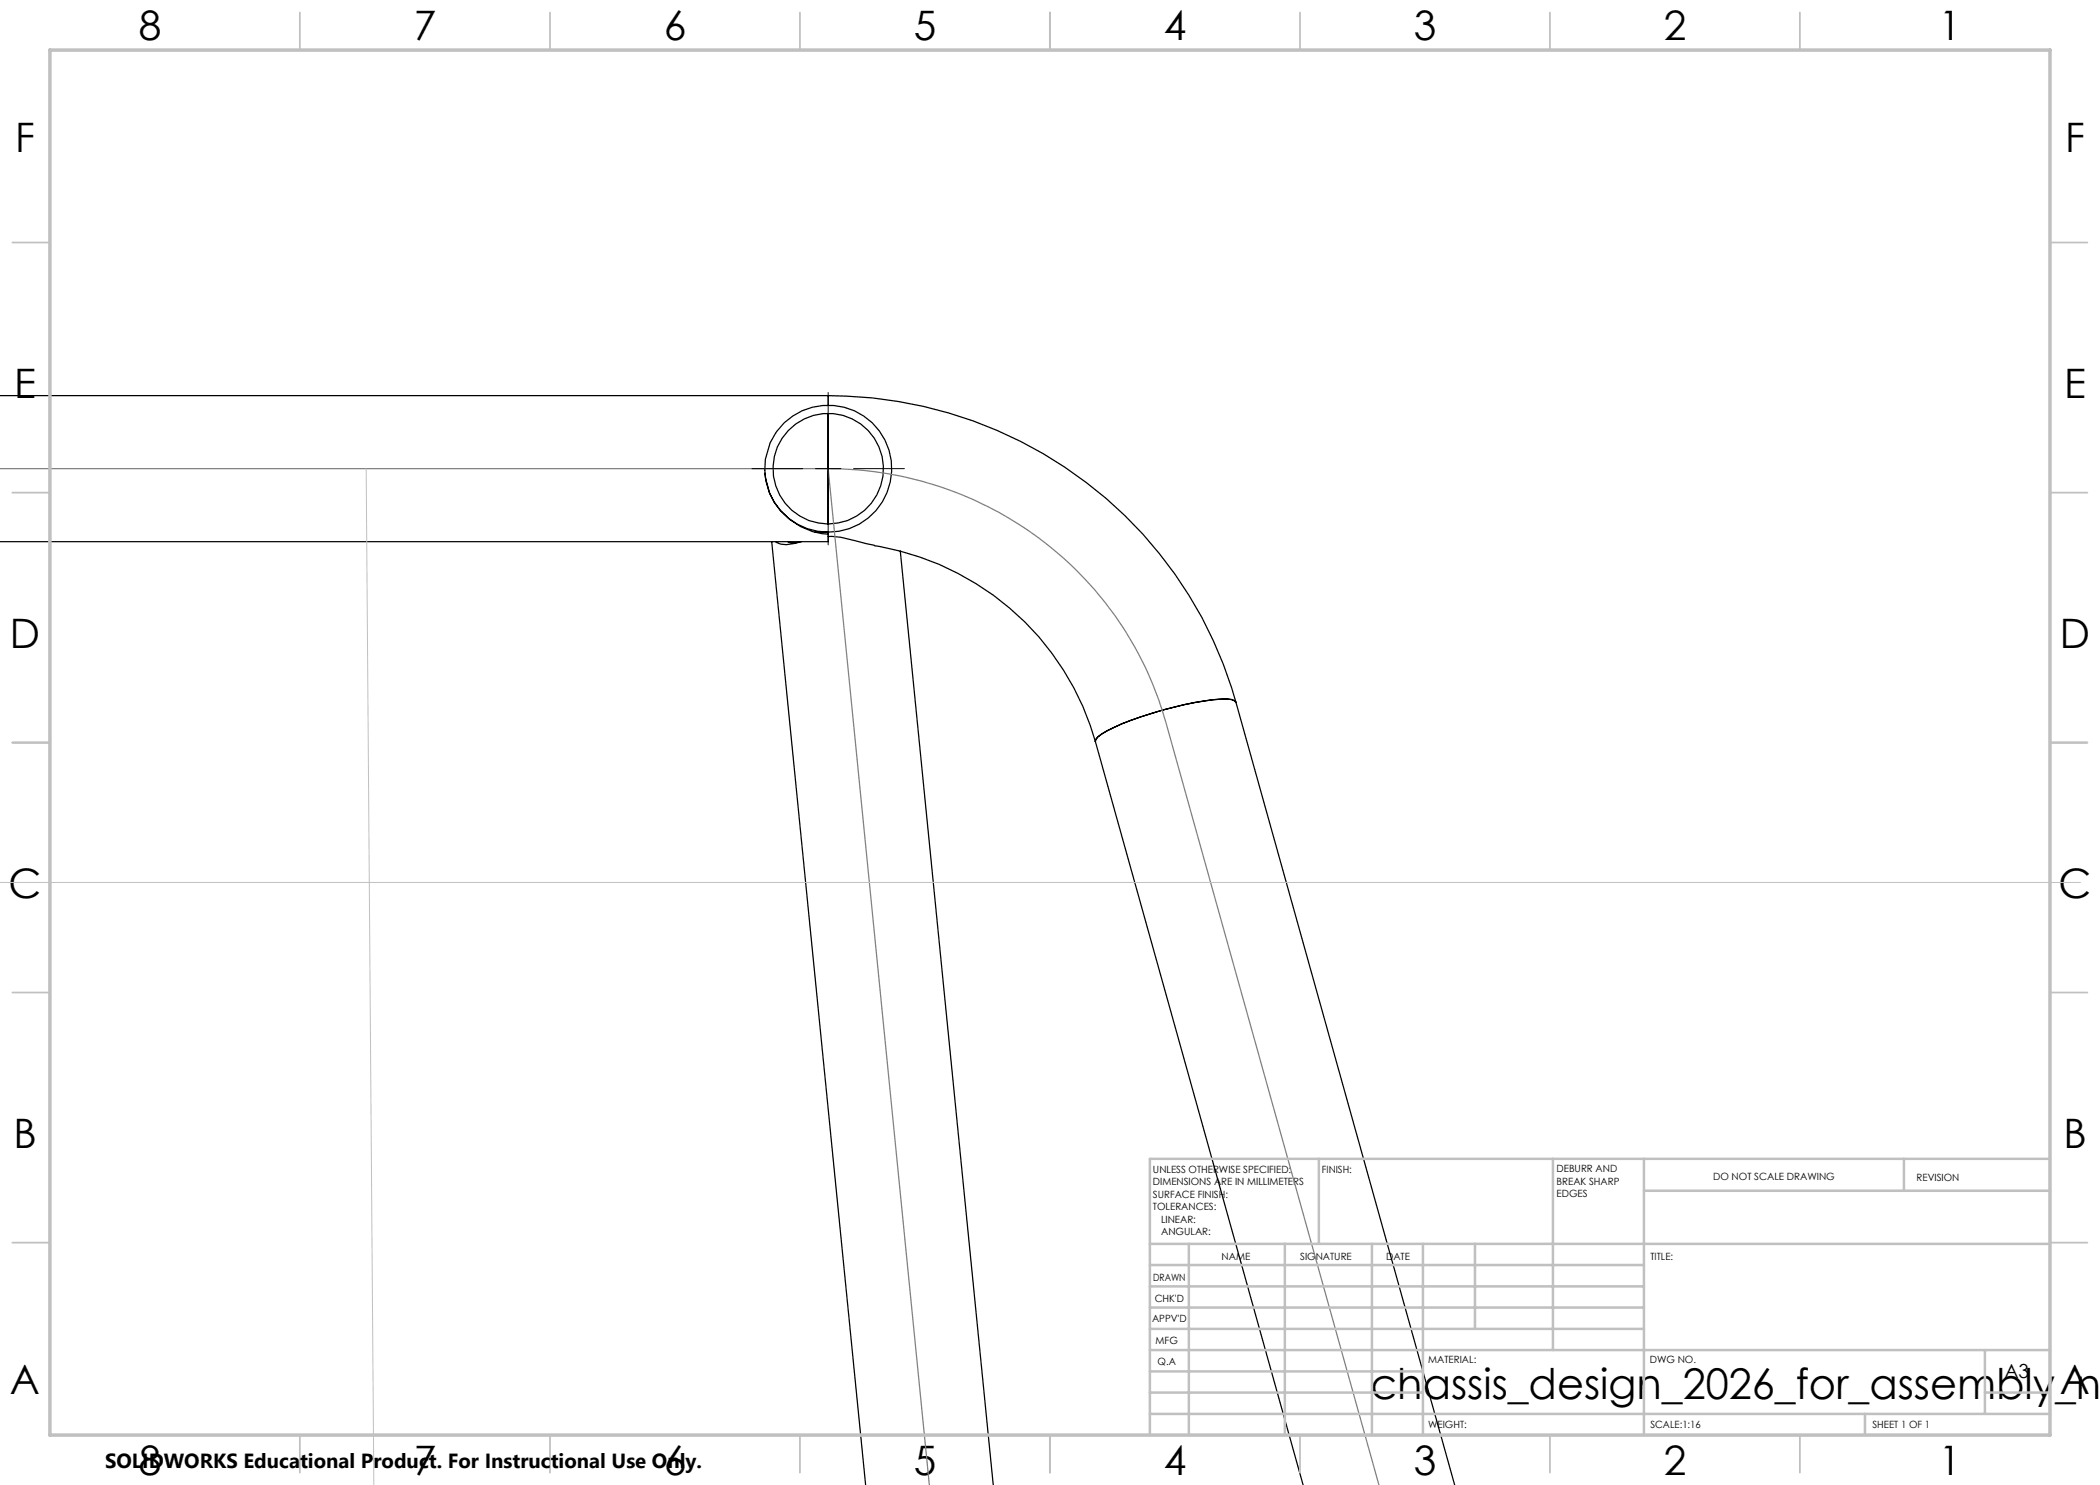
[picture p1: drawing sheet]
<svg xmlns="http://www.w3.org/2000/svg" width="420mm" height="297mm" viewBox="0 0 420 297" stroke-linecap="round" stroke-linejoin="round" font-family="sans-serif">
<g fill="none" stroke="#000" stroke-width=".25">
<path d="M-.1 79.1h165.7M165.6 79.1a84.5 84.5 0 0 1 81.6 61.4M165.6 79.1v1.9M153 94.6a12.7 12.7 0 0 0 12.6 11.8M165.6 82.7v22.1M154.3 108.3l18.8 188.8M155.2 108.3a3.7 3.7 0 0 0 3.7 .4l1.4-.4M157.6 108.3l.3 .2 1.3 .1M163 106.4h2.6M165.6 106.4v.4M165.6 106.4a12.7 12.7 0 0 0 12.4-15.7 12.7 12.7 0 0 0-18.2-8.2 12.7 12.7 0 0 0-3.7 19.6 13.5 13.5 0 0 0 9.5 4.7M165.6 106.8v1.5h-165.7"/>
<path d="M165.6 107.3l2.5 .2 6.7 1.5M174.9 109.1a54.9 54.9 0 0 1 44.2 39.2M180.1 110.2l18.6 186.9M219.1 148.3l41.5 148.8M247.2 140.5l-.3-.3a7.9 7.9 0 0 0-4.3-.3 71.4 71.4 0 0 0-21.2 6.3l-1.8 1.2-.5 .5v.4M247.2 140.5l43.7 156.6"/>
<circle cx="165.6" cy="93.8" r="11"/>
</g>
<path d="M-.1 93.7h165.7M165.6 93.7a69.9 69.9 0 0 1 67.6 50.7l42.6 152.7M165.6 93.7l20.3 203.4" fill="none" stroke="#808080" stroke-width=".25"/>
<path d="M73.2 93.7l1.6 203.4M0 176.5h416.1" fill="none" stroke="#c0c0c0" stroke-width=".2"/>
<g fill="none" stroke="#c0c0c0" stroke-width=".35">
<path d="M60 2.5v7.5M110 2.5v7.5M160 2.5v7.5M210 2.5v7.5M260 2.5v7.5M310 2.5v7.5M360 2.5v7.5M2.5 48.5h7.5M410 48.5h7.5M2.5 98.5h7.5M410 98.5h7.5M2.5 148.5h7.5"/>
<path d="M410 148.5h7.5M2.5 198.5h7.5M410 198.5h7.5M2.5 248.5h7.5M410 248.5h7.5M60 287v7.5M110 287v7.5M160 287v7.5M210 287v7.5M260 287v7.5M310 287v7.5M360 287v7.5"/>
</g>
<g fill="none" stroke="#c0c0c0" stroke-width=".5">
<path d="M263.8 231.8v17M310.6 231.8v38.2M328.8 231.8v55.2M328.8 238.2h81.2M380.8 231.8v6.4M410 231.8h-180v55.2M230 248.8h180M230 257.3h98.8M230 253h98.8M237.8 248.8v38.2M257 248.8v38.2M274.4 248.8v38.2"/>
<path d="M284.6 248.8v38.2M295 248.8v17M230 265.8h98.8M230 261.5h98.8M230 278.5h54.6M230 274.3h54.6M230 270h180M397 278.5h13M397 270v12.8M230 282.8h180M373 282.8v4.2"/>
</g>
<path d="M10 10h400v277h-400z" fill="none" stroke="#c0c0c0" stroke-width=".7"/>
<path d="M165.6 78.5v10.1M150.4 93.7h10.1M163.1 93.7h5.1M165.6 91.2v5.1M165.6 98.8v10.2M170.7 93.7h10.2" fill="none" stroke="#000" stroke-width=".2"/>
<text font-size="8.5" x="274.1" y="279.7">chassis_design_2026_for_assembly_ne</text>
<g font-size="8.1">
<text x="27.7" y="8">8</text>
<text x="82.7" y="8">7</text>
<text x="132.7" y="8">6</text>
<text x="182.7" y="8">5</text>
<text x="232.7" y="8">4</text>
<text x="282.7" y="8">3</text>
<text x="332.7" y="8">2</text>
<text x="387.7" y="8">1</text>
<text x="3" y="30.4">F</text>
<text x="413" y="30.4">F</text>
<text x="2.8" y="79.6">E</text>
<text x="412.8" y="79.6">E</text>
<text x="2" y="129.6">D</text>
<text x="412" y="129.6">D</text>
<text x="1.7" y="179.6">C</text>
<text x="411.7" y="179.6">C</text>
<text x="2.7" y="229.6">B</text>
<text x="412.7" y="229.6">B</text>
<text x="2" y="278.9">A</text>
<text x="412" y="278.9">A</text>
<text x="27.7" y="295">8</text>
<text x="82.7" y="295">7</text>
<text x="132.7" y="295">6</text>
<text x="182.7" y="295">5</text>
<text x="232.7" y="295">4</text>
<text x="282.7" y="295">3</text>
<text x="332.7" y="295">2</text>
<text x="387.7" y="295">1</text>
</g>
<text font-size="4.1" x="21" y="293.7">SOLIDWORKS Educational Product. For Instructional Use Only.</text>
<text font-size="3.9" x="400.9" y="275.5">A3</text>
<g font-size="2">
<text x="230.6" y="234.6">UNLESS OTHERWISE SPECIFIED:</text>
<text x="230.6" y="237.1">DIMENSIONS ARE IN MILLIMETERS</text>
<text x="230.6" y="239.6">SURFACE FINISH:</text>
<text x="264.4" y="234.6">FINISH:</text>
<text x="311.3" y="234.5">DEBURR AND</text>
<text x="311.3" y="237">BREAK SHARP</text>
<text x="311.3" y="239.5">EDGES</text>
<text x="342.6" y="236">DO NOT SCALE DRAWING</text>
<text x="383.3" y="236.2">REVISION</text>
<text x="230.6" y="242.1">TOLERANCES:</text>
<text x="232.2" y="244.6">LINEAR:</text>
<text x="232.2" y="247.1">ANGULAR:</text>
<text x="244.3" y="252">NAME</text>
<text x="260" y="251.9">SIGNATURE</text>
<text x="277.2" y="251.9">DATE</text>
<text x="330.1" y="251.9">TITLE:</text>
<text x="230.6" y="256.1">DRAWN</text>
<text x="230.9" y="260.3">CHK'D</text>
<text x="230.4" y="264.4">APPV'D</text>
<text x="231.1" y="268.8">MFG</text>
<text x="231.5" y="273">Q.A</text>
<text x="285.6" y="272.5">MATERIAL:</text>
<text x="330" y="272.5">DWG NO.</text>
<text x="285.6" y="285.5">WEIGHT:</text>
<text x="330.1" y="285.6">SCALE:1:16</text>
<text x="374.5" y="285.6">SHEET 1 OF 1</text>
</g>
</svg>
